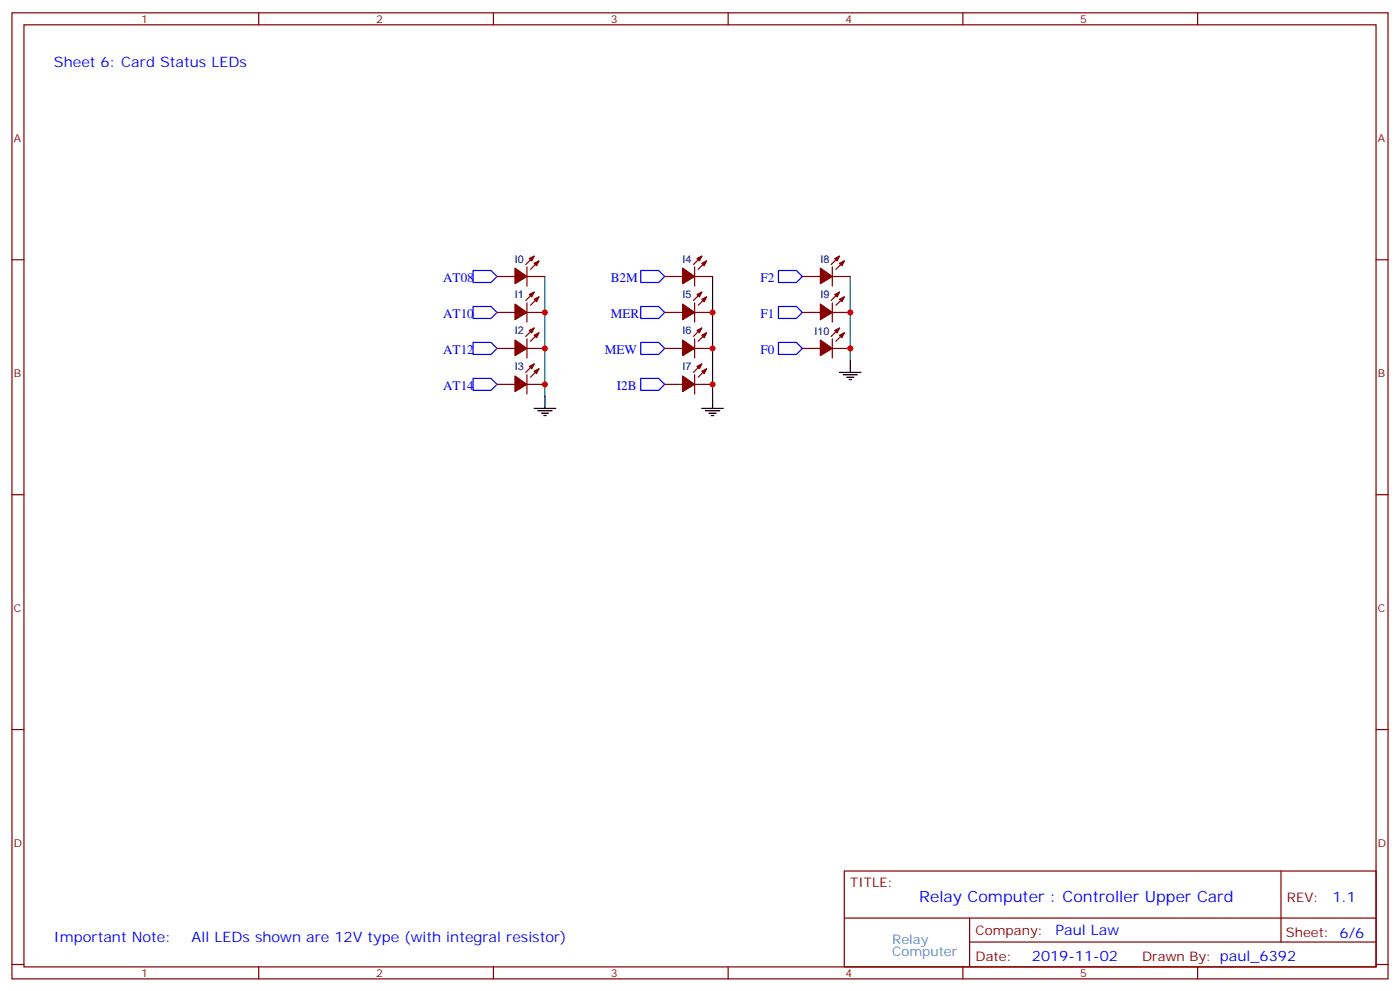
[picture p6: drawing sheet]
<svg xmlns="http://www.w3.org/2000/svg" width="412mm" height="292mm" viewBox="0 0 412 292" stroke-linecap="round" stroke-linejoin="round" font-family="sans-serif">
<g fill="none" stroke="#870000" stroke-width=".35">
<path d="M3.5 3.8h405.4v284.3h-405.4zM7.1 7.3h398.2v277.3h-398.2zM76.2 3.8v3.5M145.3 3.8v3.5M214.5 3.8v3.5M283.6 3.8v3.5M352.8 3.8v3.5M3.5 76.4h3.6M155.2 78.6v5.6M157.3 75.4l-2.4 2.5M158.7 76.8l-2.4 2.5M204.6 78.6v5.6"/>
<path d="M206.7 75.4l-2.4 2.5M208.1 76.8l-2.4 2.5M245.2 78.6v5.6M247.3 75.4l-2.5 2.5M248.7 76.8l-2.5 2.5M405.3 76.4h3.6M146.4 81.4h5.3M146.4 92h5.3M155.2 81.4h5.3M155.2 89.1v5.7M155.2 99.7v5.7M155.2 92h5.3"/>
<path d="M157.3 86l-2.4 2.4M157.3 96.6l-2.4 2.4M158.7 87.4l-2.4 2.5M158.7 98l-2.4 2.4M195.8 81.4h5.3M195.8 92h5.3M204.6 81.4h5.3M204.6 92h5.3M204.6 89.1v5.7M204.6 99.7v5.7M206.7 86l-2.4 2.4M206.7 96.6l-2.4 2.4"/>
<path d="M208.1 87.4l-2.4 2.5M208.1 98l-2.4 2.4M236.4 81.4h5.3M236.4 92h5.3M245.2 81.4h5.3M245.2 92h5.3M245.2 89.1v5.7M245.2 99.7v5.7M247.3 86l-2.5 2.4M247.3 96.6l-2.5 2.4M248.7 87.4l-2.5 2.5M248.7 98l-2.5 2.4"/>
<path d="M146.4 102.6h5.3M146.4 113.1h5.3M155.2 110.3v5.7M155.2 102.6h5.3M155.2 113.1h5.3M157.3 107.1l-2.4 2.5M158.7 108.5l-2.4 2.5M195.8 102.6h5.3M195.8 113.1h5.3M204.6 102.6h5.3M204.6 113.1h5.3M204.6 110.3v5.7"/>
<path d="M206.7 107.1l-2.4 2.5M208.1 108.5l-2.4 2.5M236.4 102.6h5.3M245.2 102.6h5.3M3.5 145.6h3.6M405.3 145.6h3.6M3.5 214.7h3.6M405.3 214.7h3.6M248.7 256.4h156.6v28.2h-156.6zM377.3 256.4v20.9M248.7 270.2h156.5M285.6 277.3h119.6"/>
<path d="M285.6 270.2v14.1M3.5 283.9h3.6M76.2 284.6v3.5M145.3 284.6v3.5M214.5 284.6v3.5M283.6 284.6v3.5M352.8 284.6v3.5M405.3 283.9h3.6"/>
</g>
<g fill="none" stroke="#000" stroke-width=".35">
<path d="M160.5 116.7v3.5M209.9 116.7v3.5M247.3 109.6h6.3M248.4 110.3h4.2M249.4 111h2.1M250.1 111.7h.7M250.5 106.1v3.5M157.3 120.2h6.4M158.4 120.9h4.2M159.5 121.6h2.1M160.2 122.3h.7M206.7 120.2h6.4"/>
<path d="M207.8 120.9h4.2M208.8 121.6h2.2M209.5 122.3h.8"/>
</g>
<path d="M139.3 79.6h5.3l1.8 1.8-1.8 1.7h-5.3zM188.7 79.6h5.3l1.8 1.8-1.8 1.7h-5.3zM229.3 79.6h5.3l1.8 1.8-1.8 1.7h-5.3zM139.3 90.2h5.3l1.8 1.8-1.8 1.7h-5.3zM188.7 90.2h5.3l1.8 1.8-1.8 1.7h-5.3zM229.3 90.2h5.3l1.8 1.8-1.8 1.7h-5.3zM139.3 100.8h5.3l1.8 1.8-1.8 1.7h-5.3zM139.3 111.4h5.3l1.8 1.7-1.8 1.8h-5.3zM188.7 100.8h5.3l1.8 1.8-1.8 1.7h-5.3zM188.7 111.4h5.3l1.8 1.7-1.8 1.8h-5.3zM229.3 100.8h5.3l1.8 1.8-1.8 1.7h-5.3z" fill="none" stroke="#00f" stroke-width=".35"/>
<path d="M160.5 81.4v35.3M209.9 81.4v35.3M250.5 81.4v24.7" fill="none" stroke="#008700" stroke-width=".35"/>
<g fill="#870000" stroke="#870000" stroke-width=".35">
<path d="M157.3 77.5l1.4-.7-.7 1.4z"/>
<path d="M155.9 76.1l1.4-.7-.7 1.4z"/>
<path d="M151.7 78.9l3.5 2.5-3.5 2.1z"/>
<path d="M157.3 88.1l1.4-.7-.7 1.4z"/>
<path d="M155.9 86.7l1.4-.7-.7 1.4z"/>
<path d="M151.7 89.5l3.5 2.5-3.5 2.1z"/>
<path d="M157.3 98.7l1.4-.7-.7 1.4z"/>
<path d="M155.9 97.3l1.4-.7-.7 1.4z"/>
<path d="M151.7 100.1l3.5 2.5-3.5 2.1z"/>
<path d="M157.3 109.3l1.4-.8-.7 1.5z"/>
<path d="M155.9 107.8l1.4-.7-.7 1.4z"/>
<path d="M151.7 110.7l3.5 2.4-3.5 2.2z"/>
<path d="M206.7 77.5l1.4-.7-.7 1.4z"/>
<path d="M205.3 76.1l1.4-.7-.7 1.4z"/>
<path d="M201.1 78.9l3.5 2.5-3.5 2.1z"/>
<path d="M206.7 88.1l1.4-.7-.7 1.4z"/>
<path d="M205.3 86.7l1.4-.7-.7 1.4z"/>
<path d="M201.1 89.5l3.5 2.5-3.5 2.1z"/>
<path d="M206.7 98.7l1.4-.7-.7 1.4z"/>
<path d="M205.3 97.3l1.4-.7-.7 1.4z"/>
<path d="M201.1 100.1l3.5 2.5-3.5 2.1z"/>
<path d="M206.7 109.3l1.4-.8-.7 1.5z"/>
<path d="M205.3 107.8l1.4-.7-.7 1.4z"/>
<path d="M201.1 110.7l3.5 2.4-3.5 2.2z"/>
<path d="M247.3 77.5l1.4-.7-.7 1.4z"/>
<path d="M245.9 76.1l1.4-.7-.7 1.4z"/>
<path d="M241.7 78.9l3.5 2.5-3.5 2.1z"/>
<path d="M247.3 88.1l1.4-.7-.7 1.4z"/>
<path d="M245.9 86.7l1.4-.7-.7 1.4z"/>
<path d="M241.7 89.5l3.5 2.5-3.5 2.1z"/>
<path d="M247.3 98.7l1.4-.7-.7 1.4z"/>
<path d="M245.9 97.3l1.4-.7-.7 1.4z"/>
<path d="M241.7 100.1l3.5 2.5-3.5 2.1z"/>
</g>
<g fill="#c00">
<circle cx="250.5" cy="92" r=".88"/>
<circle cx="250.5" cy="102.6" r=".88"/>
<circle cx="160.5" cy="92" r=".88"/>
<circle cx="160.5" cy="102.6" r=".88"/>
<circle cx="160.5" cy="113.1" r=".88"/>
<circle cx="209.9" cy="113.1" r=".88"/>
<circle cx="209.9" cy="102.6" r=".88"/>
<circle cx="209.9" cy="92" r=".88"/>
</g>
<text font-size="4.6" fill="#00f" x="270.8" y="265.4">Relay Computer : Controller Upper Card</text>
<g font-size="4.2" fill="#00f">
<text x="15.9" y="19.6">Sheet 6: Card Status LEDs</text>
<text x="392.5" y="265.6">1.1</text>
<text x="310.9" y="275.2">Paul Law</text>
<text x="15.9" y="277.2">Important Note:</text>
<text x="56.4" y="277.2">All LEDs shown are 12V type (with integral resistor)</text>
<text x="304" y="283">2019-11-02</text>
</g>
<g font-size="3.9" fill="#00f">
<text x="130.5" y="83">AT08</text>
<text x="179.9" y="83">B2M</text>
<text x="224" y="83">F2</text>
<text x="130.5" y="93.6">AT10</text>
<text x="179.9" y="93.6">MER</text>
<text x="224" y="93.6">F1</text>
<text x="130.5" y="104.1">AT12</text>
<text x="178.2" y="104.2">MEW</text>
<text x="224" y="104.2">F0</text>
<text x="130.5" y="114.8">AT14</text>
<text x="181.7" y="114.7">I2B</text>
</g>
<g font-size="3.9" fill="#800">
<text x="250.5" y="260.9">TITLE:</text>
<text x="379.1" y="265.6">REV:</text>
<text x="287.4" y="275.1">Company:</text>
<text x="378.7" y="275.8">Sheet: 6/6</text>
<text x="287.4" y="282.8">Date:</text>
<text x="336.4" y="282.9">Drawn By: paul_6392</text>
</g>
<g font-size="3.9" fill="#39c">
<text x="262.8" y="277.9">Relay</text>
<text x="262.8" y="281.4">Computer</text>
</g>
<g font-size="3.2" fill="#800">
<text x="41.6" y="6.8">1</text>
<text x="110.8" y="6.8">2</text>
<text x="179.9" y="6.8">3</text>
<text x="249.1" y="6.8">4</text>
<text x="318.2" y="6.8">5</text>
<text x="4.1" y="41.9">A</text>
<text x="405.9" y="41.9">A</text>
<text x="4.1" y="111">B</text>
<text x="405.9" y="111">B</text>
<text x="4.1" y="180.2">C</text>
<text x="405.9" y="180.2">C</text>
<text x="4.1" y="249.3">D</text>
<text x="405.9" y="249.3">D</text>
<text x="41.6" y="287.6">1</text>
<text x="110.8" y="287.6">2</text>
<text x="179.9" y="287.6">3</text>
<text x="249.1" y="287.6">4</text>
<text x="318.2" y="287.6">5</text>
</g>
<g font-size="3.2" fill="#000080">
<text x="151.7" y="77.3">I0</text>
<text x="201.1" y="77.3">I4</text>
<text x="241.7" y="77.3">I8</text>
<text x="151.7" y="87.9">I1</text>
<text x="201.1" y="87.9">I5</text>
<text x="241.7" y="87.9">I9</text>
<text x="151.7" y="98.4">I2</text>
<text x="201.1" y="98.4">I6</text>
<text x="239.9" y="98.5">I10</text>
<text x="151.7" y="109">I3</text>
<text x="201.1" y="109">I7</text>
</g>
</svg>
